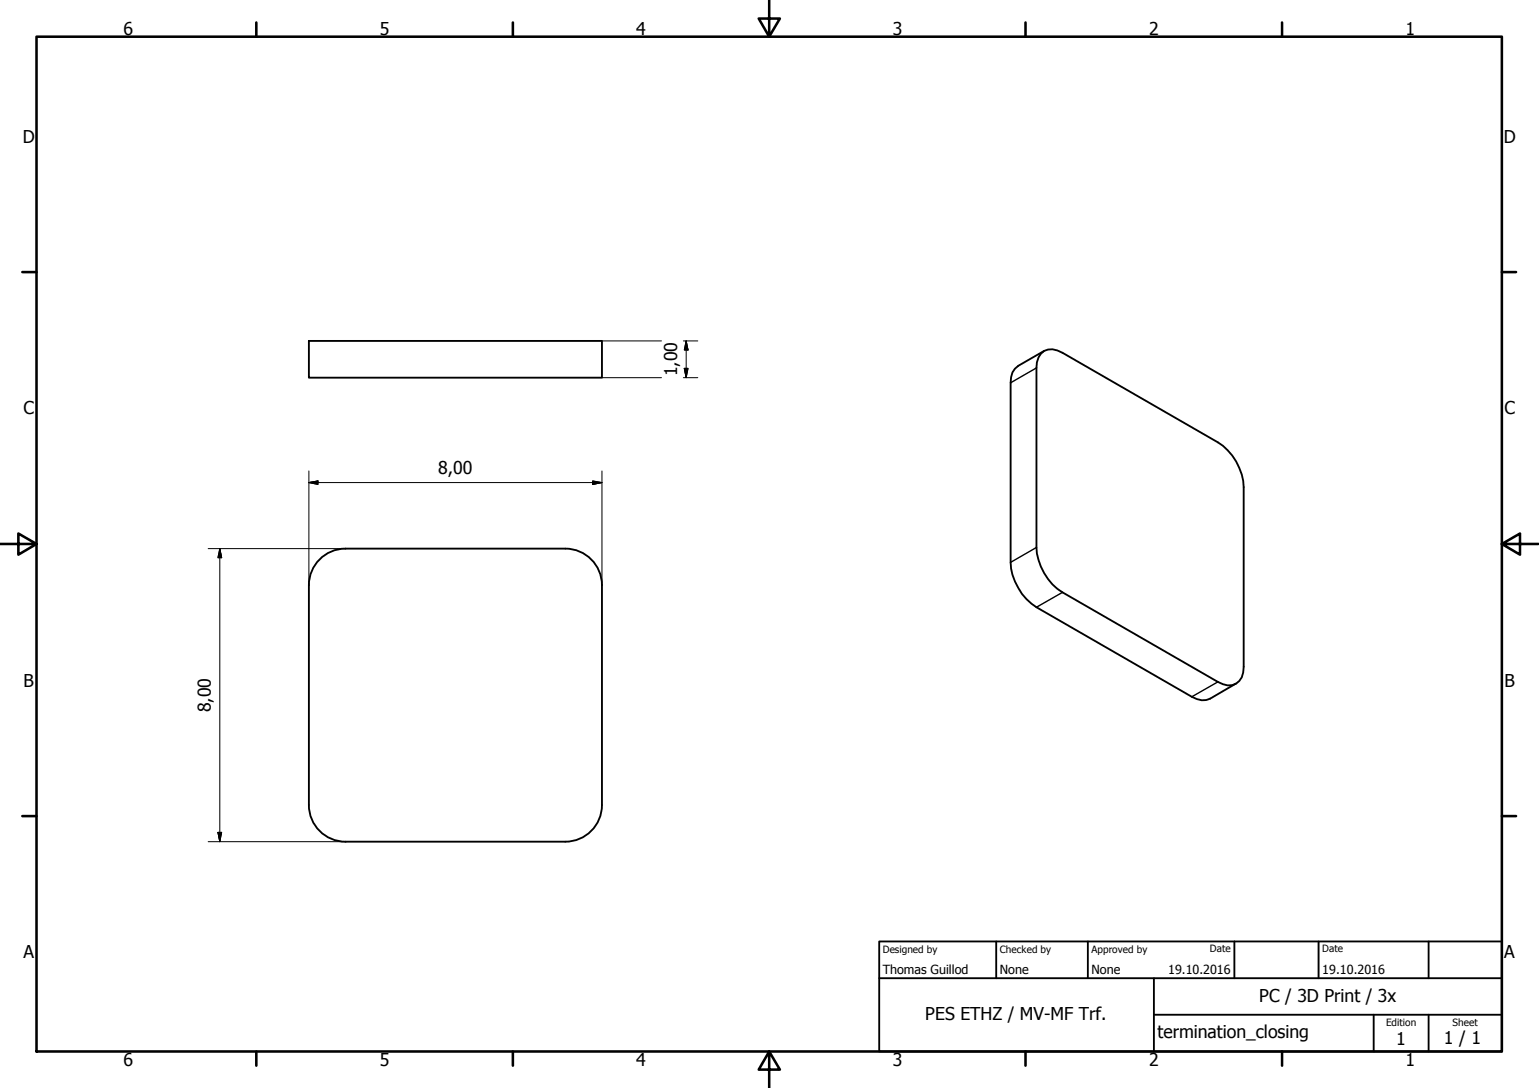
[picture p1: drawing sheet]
<svg xmlns="http://www.w3.org/2000/svg" width="420mm" height="297mm" viewBox="0 0 420 297" stroke-linecap="round" stroke-linejoin="round" font-family="sans-serif">
<!-- layer: Visible (ISO) -->
<path d="M84.3 93.1h80v10h-80zM278 99.9a4.8 4.8 0 0 0-2.1 4.6M86.9 153.1a10 10 0 0 1 7.4-3.3h60a10 10 0 0 1 10 10v60a10 10 0 0 1-10 10h-60a10 10 0 0 1-10-10v-60a10 10 0 0 1 2.6-6.7z" fill="none" stroke="#000" stroke-width=".51"/>
<!-- layer: Visible Narrow (ISO) -->
<path d="M283 100.4l-7.1 4.1M283 149.5l-7.1 4M290.1 161.7l-7.1 4.1M332.5 186.2l-7.1 4" fill="none" stroke="#000" stroke-width=".38"/>
<path d="M284.2 96.6a3.9 3.9 0 0 1 4.5-.9l1.4 .6 42.4 24.5a15.4 15.4 0 0 1 7 12.2v49a4.6 4.6 0 0 1-3.1 5.1h-1.2l-2.7-.9-42.4-24.5a15.7 15.7 0 0 1-7.1-12.2v-49.1l.1-1.5 .4-1.3zM285.1 95.8l-7.1 4.1M275.9 104.5v49a15.8 15.8 0 0 0 7.1 12.3l42.4 24.4a5 5 0 0 0 5 .5l7-4.1" fill="none" stroke="#000" stroke-width=".51"/>
<!-- layer: Border (ISO) -->
<g fill="none" stroke="#000" stroke-width=".7">
<path d="M10 10h400v277.1h-400zM70 6.1v3.9M140 6.1v3.9M210 0v10l-2.9-4.9h5.8l-2.9 4.9M280 6.1v3.9M350 6.1v3.9M6.1 74.3h3.9M410 74.3h3.9M0 148.5h10l-5-2.8v5.7l5-2.9M410 148.5l5 2.9v-5.7l-5 2.8h10M6.1 222.8h3.9M410 222.8h3.9"/>
<path d="M70 287.1v3.8M140 287.1v3.8M210 287.1l2.9 4.9h-5.8l2.9-4.9v9.9M280 287.1v3.8M350 287.1v3.8"/>
</g>
<!-- layer: Title (ISO) -->
<path d="M240 257h170v30.1h-170zM272 257v10.1M297 257v10.1M337 257v10.1M360 257v10.1M390 257v10.1M240 267.1h170M315 277h95M315 267.1v20M375 277v10.1M390 277v10.1" fill="none" stroke="#000" stroke-width=".51"/>
<!-- layer: Dimension (ISO) -->
<g fill="none" stroke="#000" stroke-width=".27">
<path d="M164.3 93.1h16.3M186.6 93.1h3.9M187.3 93.1l.5 2.5h-1zM187.3 93.1v10M164.3 103.1h16.3M186.6 103.1h3.9M186.8 100.6h1l-.5 2.5zM84.3 131.7l2.5-.4v1zM84.3 131.7h80M84.3 128.6v31.2M161.8 131.3l2.5 .4-2.5 .6zM164.3 128.6v31.2"/>
<path d="M56.8 149.8h37.5M60 149.8l.5 2.5h-1zM60 149.8v80M56.8 229.8h37.5M59.5 227.3h1l-.5 2.5z"/>
</g>
<path d="M187.3 93.1l.5 2.5zM187.3 93.1l.5 2.5h-1zM186.8 100.6l.5 2.5zM186.8 100.6h1l-.5 2.5zM84.3 131.7l2.5-.4zM84.3 131.7l2.5-.4v1zM161.8 132.3l2.5-.6zM161.8 131.3l2.5 .4-2.5 .6zM60 149.8l.5 2.5zM60 149.8l.5 2.5h-1zM59.5 227.3l.5 2.5zM59.5 227.3h1l-.5 2.5z" fill="#000" stroke="#000" stroke-width=".27"/>
<g font-size="4.8">
<text x="33.7" y="9.6">6</text>
<text x="103.7" y="9.6">5</text>
<text x="173.7" y="9.6">4</text>
<text x="243.7" y="9.6">3</text>
<text x="313.7" y="9.6">2</text>
<text x="383.7" y="9.6">1</text>
<text x="6.2" y="38.9">D</text>
<text x="410.5" y="38.9">D</text>
<text x="184.9" y="102.7" transform="rotate(-90 184.9 102.7)">1,00</text>
<text x="6.4" y="113.1">C</text>
<text x="410.7" y="113.1">C</text>
<text x="119.6" y="129.4">8,00</text>
<text x="6.4" y="187.4">B</text>
<text x="410.7" y="187.4">B</text>
<text x="57.6" y="194.4" transform="rotate(-90 57.6 194.4)">8,00</text>
<text x="6.4" y="261.7">A</text>
<text x="410.7" y="261.7">A</text>
<text x="343.8" y="273.5">PC / 3D Print / 3x</text>
<text x="252.6" y="278.6">PES ETHZ / MV-MF Trf.</text>
<text x="316" y="283.4">termination_closing</text>
<text x="381.2" y="285.3">1</text>
<text x="394.2" y="285">1 / 1</text>
<text x="33.7" y="290.9">6</text>
<text x="103.7" y="290.9">5</text>
<text x="173.7" y="290.9">4</text>
<text x="243.7" y="290.9">3</text>
<text x="313.7" y="290.9">2</text>
<text x="383.7" y="290.9">1</text>
</g>
<g font-size="3.4">
<text x="241" y="266">Thomas Guillod</text>
<text x="273" y="266">None</text>
<text x="298" y="266">None</text>
<text x="318.9" y="266">19.10.2016</text>
<text x="361" y="266">19.10.2016</text>
</g>
<g font-size="2.7">
<text x="241" y="260.1">Designed by</text>
<text x="273" y="260.1">Checked by</text>
<text x="298" y="260.1">Approved by</text>
<text x="330.3" y="260">Date</text>
<text x="361" y="260">Date</text>
<text x="378.4" y="280.1">Edition</text>
<text x="396.6" y="280.1">Sheet</text>
</g>
</svg>
